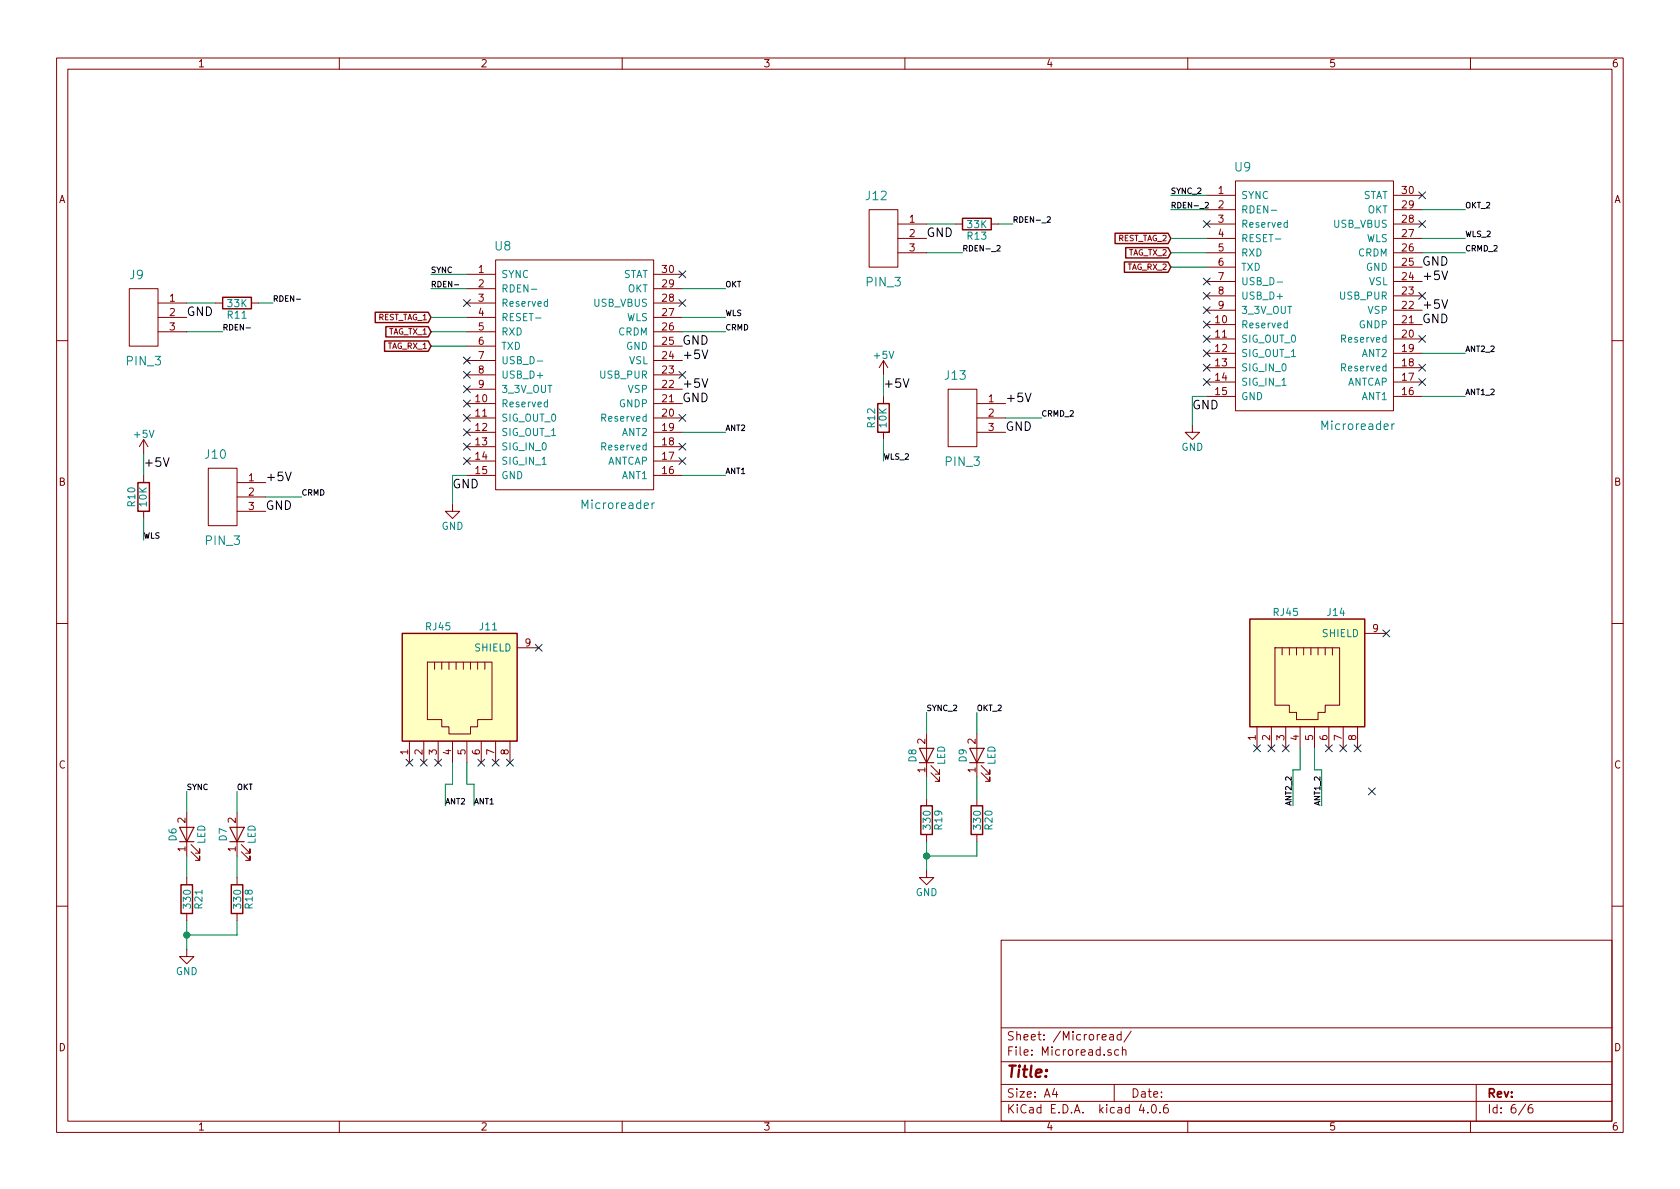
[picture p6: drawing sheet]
EESchema Schematic File Version 2
LIBS:74hc125
LIBS:4052
LIBS:rj11
LIBS:power
LIBS:device
LIBS:transistors
LIBS:conn
LIBS:linear
LIBS:regul
LIBS:74xx
LIBS:cmos4000
LIBS:adc-dac
LIBS:memory
LIBS:xilinx
LIBS:microcontrollers
LIBS:dsp
LIBS:microchip
LIBS:analog_switches
LIBS:motorola
LIBS:texas
LIBS:intel
LIBS:audio
LIBS:interface
LIBS:digital-audio
LIBS:philips
LIBS:display
LIBS:cypress
LIBS:siliconi
LIBS:opto
LIBS:atmel
LIBS:contrib
LIBS:valves
LIBS:microreader
LIBS:pin_3
LIBS:tps5622
LIBS:max232
LIBS:Prototipo_1-cache
EELAYER 25 0
EELAYER END
$Descr A4 11693 8268
encoding utf-8
Sheet 6 6
Title ""
Date ""
Rev ""
Comp ""
Comment1 ""
Comment2 ""
Comment3 ""
Comment4 ""
$EndDescr
$Comp
L Microreader U8
U 1 1
P 4150 3700
F 0 "U8" H 3500 5700 60  0000 C CNN
F 1 "Microreader" H 4300 3900 60  0000 C CNN
F 2 "MICROREADER:Microreader" H 4150 4000 60  0001 C CNN
F 3 "" H 4150 4000 60  0001 C CNN
	1    4150 3700
	1    0    0    -1  
$EndComp
NoConn ~ 3250 2100
NoConn ~ 3250 2500
NoConn ~ 3250 2600
NoConn ~ 3250 2700
NoConn ~ 3250 2800
NoConn ~ 4750 3100
NoConn ~ 4750 2900
NoConn ~ 4750 2600
NoConn ~ 4750 2100
NoConn ~ 3250 2900
NoConn ~ 3250 3000
NoConn ~ 3250 3100
NoConn ~ 3250 3200
NoConn ~ 4750 3200
NoConn ~ 4750 1900
$Comp
L GND #PWR069
U 1 1
P 3150 3500
F 0 "#PWR069" H 3150 3250 50  0001 C CNN
F 1 "GND" H 3150 3350 50  0000 C CNN
F 2 "" H 3150 3500 50  0001 C CNN
F 3 "" H 3150 3500 50  0001 C CNN
	1    3150 3500
	1    0    0    -1  
$EndComp
Text Label 3150 3400 0    60   ~ 0
GND
Text Label 4750 2400 0    60   ~ 0
GND
Text Label 4750 2800 0    60   ~ 0
GND
$Comp
L PIN_3 J9
U 1 1
P 1100 2400
F 0 "J9" H 950 2900 60  0000 C CNN
F 1 "PIN_3" H 1000 2300 60  0000 C CNN
F 2 "Pin_Headers:Pin_Header_Straight_1x03_Pitch2.54mm" H 1100 2400 60  0001 C CNN
F 3 "" H 1100 2400 60  0001 C CNN
	1    1100 2400
	1    0    0    -1  
$EndComp
Text Label 1300 2200 0    60   ~ 0
GND
$Comp
L R R11
U 1 1
P 1650 2100
F 0 "R11" V 1730 2100 50  0000 C CNN
F 1 "33K" V 1650 2100 50  0000 C CNN
F 2 "Resistors_SMD:R_0603_HandSoldering" V 1580 2100 50  0001 C CNN
F 3 "" H 1650 2100 50  0001 C CNN
	1    1650 2100
	0    1    1    0   
$EndComp
$Comp
L R R10
U 1 1
P 1000 3450
F 0 "R10" V 1080 3450 50  0000 C CNN
F 1 "10K" V 1000 3450 50  0000 C CNN
F 2 "Resistors_SMD:R_0603_HandSoldering" V 930 3450 50  0001 C CNN
F 3 "" H 1000 3450 50  0001 C CNN
	1    1000 3450
	-1   0    0    1   
$EndComp
$Comp
L +5V #PWR070
U 1 1
P 1000 3150
F 0 "#PWR070" H 1000 3000 50  0001 C CNN
F 1 "+5V" H 1000 3290 50  0000 C CNN
F 2 "" H 1000 3150 50  0001 C CNN
F 3 "" H 1000 3150 50  0001 C CNN
	1    1000 3150
	1    0    0    -1  
$EndComp
Text Label 1000 3250 0    60   ~ 0
+5V
Text Label 4750 2500 0    60   ~ 0
+5V
Text Label 4750 2700 0    60   ~ 0
+5V
$Comp
L PIN_3 J10
U 1 1
P 1650 3650
F 0 "J10" H 1500 4150 60  0000 C CNN
F 1 "PIN_3" H 1550 3550 60  0000 C CNN
F 2 "Pin_Headers:Pin_Header_Straight_1x03_Pitch2.54mm" H 1650 3650 60  0001 C CNN
F 3 "" H 1650 3650 60  0001 C CNN
	1    1650 3650
	1    0    0    -1  
$EndComp
Text Label 1850 3350 0    60   ~ 0
+5V
Text Label 1850 3550 0    60   ~ 0
GND
$Comp
L LED D6
U 1 1
P 1300 5800
F 0 "D6" H 1300 5900 50  0000 C CNN
F 1 "LED" H 1300 5700 50  0000 C CNN
F 2 "LEDs:LED_0805" H 1300 5800 50  0001 C CNN
F 3 "" H 1300 5800 50  0001 C CNN
	1    1300 5800
	0    -1   -1   0   
$EndComp
$Comp
L LED D7
U 1 1
P 1650 5800
F 0 "D7" H 1650 5900 50  0000 C CNN
F 1 "LED" H 1650 5700 50  0000 C CNN
F 2 "LEDs:LED_0805" H 1650 5800 50  0001 C CNN
F 3 "" H 1650 5800 50  0001 C CNN
	1    1650 5800
	0    -1   -1   0   
$EndComp
$Comp
L GND #PWR071
U 1 1
P 1300 6600
F 0 "#PWR071" H 1300 6350 50  0001 C CNN
F 1 "GND" H 1300 6450 50  0000 C CNN
F 2 "" H 1300 6600 50  0001 C CNN
F 3 "" H 1300 6600 50  0001 C CNN
	1    1300 6600
	1    0    0    -1  
$EndComp
$Comp
L Microreader U9
U 1 1
P 9300 3150
F 0 "U9" H 8650 5150 60  0000 C CNN
F 1 "Microreader" H 9450 3350 60  0000 C CNN
F 2 "MICROREADER:Microreader" H 9300 3450 60  0001 C CNN
F 3 "" H 9300 3450 60  0001 C CNN
	1    9300 3150
	1    0    0    -1  
$EndComp
NoConn ~ 9900 2550
NoConn ~ 9900 2350
NoConn ~ 9900 2050
NoConn ~ 9900 1550
NoConn ~ 9900 2650
NoConn ~ 9900 1350
$Comp
L GND #PWR072
U 1 1
P 8300 2950
F 0 "#PWR072" H 8300 2700 50  0001 C CNN
F 1 "GND" H 8300 2800 50  0000 C CNN
F 2 "" H 8300 2950 50  0001 C CNN
F 3 "" H 8300 2950 50  0001 C CNN
	1    8300 2950
	1    0    0    -1  
$EndComp
Text Label 8300 2850 0    60   ~ 0
GND
Text Label 9900 1850 0    60   ~ 0
GND
Text Label 9900 2250 0    60   ~ 0
GND
$Comp
L PIN_3 J12
U 1 1
P 6250 1850
F 0 "J12" H 6100 2350 60  0000 C CNN
F 1 "PIN_3" H 6150 1750 60  0000 C CNN
F 2 "Pin_Headers:Pin_Header_Straight_1x03_Pitch2.54mm" H 6250 1850 60  0001 C CNN
F 3 "" H 6250 1850 60  0001 C CNN
	1    6250 1850
	1    0    0    -1  
$EndComp
Text Label 6450 1650 0    60   ~ 0
GND
$Comp
L R R13
U 1 1
P 6800 1550
F 0 "R13" V 6880 1550 50  0000 C CNN
F 1 "33K" V 6800 1550 50  0000 C CNN
F 2 "Resistors_SMD:R_0603_HandSoldering" V 6730 1550 50  0001 C CNN
F 3 "" H 6800 1550 50  0001 C CNN
	1    6800 1550
	0    1    1    0   
$EndComp
$Comp
L R R12
U 1 1
P 6150 2900
F 0 "R12" V 6230 2900 50  0000 C CNN
F 1 "10K" V 6150 2900 50  0000 C CNN
F 2 "Resistors_SMD:R_0603_HandSoldering" V 6080 2900 50  0001 C CNN
F 3 "" H 6150 2900 50  0001 C CNN
	1    6150 2900
	-1   0    0    1   
$EndComp
$Comp
L +5V #PWR073
U 1 1
P 6150 2600
F 0 "#PWR073" H 6150 2450 50  0001 C CNN
F 1 "+5V" H 6150 2740 50  0000 C CNN
F 2 "" H 6150 2600 50  0001 C CNN
F 3 "" H 6150 2600 50  0001 C CNN
	1    6150 2600
	1    0    0    -1  
$EndComp
Text Label 6150 2700 0    60   ~ 0
+5V
Text Label 9900 1950 0    60   ~ 0
+5V
Text Label 9900 2150 0    60   ~ 0
+5V
$Comp
L PIN_3 J13
U 1 1
P 6800 3100
F 0 "J13" H 6650 3600 60  0000 C CNN
F 1 "PIN_3" H 6700 3000 60  0000 C CNN
F 2 "Pin_Headers:Pin_Header_Straight_1x03_Pitch2.54mm" H 6800 3100 60  0001 C CNN
F 3 "" H 6800 3100 60  0001 C CNN
	1    6800 3100
	1    0    0    -1  
$EndComp
Text Label 7000 2800 0    60   ~ 0
+5V
Text Label 7000 3000 0    60   ~ 0
GND
$Comp
L LED D8
U 1 1
P 6450 5250
F 0 "D8" H 6450 5350 50  0000 C CNN
F 1 "LED" H 6450 5150 50  0000 C CNN
F 2 "LEDs:LED_0805" H 6450 5250 50  0001 C CNN
F 3 "" H 6450 5250 50  0001 C CNN
	1    6450 5250
	0    -1   -1   0   
$EndComp
$Comp
L LED D9
U 1 1
P 6800 5250
F 0 "D9" H 6800 5350 50  0000 C CNN
F 1 "LED" H 6800 5150 50  0000 C CNN
F 2 "LEDs:LED_0805" H 6800 5250 50  0001 C CNN
F 3 "" H 6800 5250 50  0001 C CNN
	1    6800 5250
	0    -1   -1   0   
$EndComp
$Comp
L GND #PWR074
U 1 1
P 6450 6050
F 0 "#PWR074" H 6450 5800 50  0001 C CNN
F 1 "GND" H 6450 5900 50  0000 C CNN
F 2 "" H 6450 6050 50  0001 C CNN
F 3 "" H 6450 6050 50  0001 C CNN
	1    6450 6050
	1    0    0    -1  
$EndComp
Text GLabel 3000 2300 0    39   Input ~ 0
TAG_TX_1
Text GLabel 3000 2400 0    39   Input ~ 0
TAG_RX_1
Text GLabel 8150 1750 0    39   Input ~ 0
TAG_TX_2
Text GLabel 8150 1850 0    39   Input ~ 0
TAG_RX_2
$Comp
L RJ45 J11
U 1 1
P 3200 4850
F 0 "J11" H 3400 5350 50  0000 C CNN
F 1 "RJ45" H 3050 5350 50  0000 C CNN
F 2 "RJ45-8p8c:8p8c-RJ45" H 3200 4850 50  0001 C CNN
F 3 "" H 3200 4850 50  0001 C CNN
	1    3200 4850
	1    0    0    -1  
$EndComp
$Comp
L RJ45 J14
U 1 1
P 9100 4750
F 0 "J14" H 9300 5250 50  0000 C CNN
F 1 "RJ45" H 8950 5250 50  0000 C CNN
F 2 "RJ45-8p8c:8p8c-RJ45" H 9100 4750 50  0001 C CNN
F 3 "" H 9100 4750 50  0001 C CNN
	1    9100 4750
	1    0    0    -1  
$EndComp
$Comp
L R R19
U 1 1
P 6450 5700
F 0 "R19" V 6530 5700 50  0000 C CNN
F 1 "330" V 6450 5700 50  0000 C CNN
F 2 "Resistors_SMD:R_0603_HandSoldering" V 6380 5700 50  0001 C CNN
F 3 "" H 6450 5700 50  0001 C CNN
	1    6450 5700
	1    0    0    -1  
$EndComp
$Comp
L R R18
U 1 1
P 1650 6250
F 0 "R18" V 1730 6250 50  0000 C CNN
F 1 "330" V 1650 6250 50  0000 C CNN
F 2 "Resistors_SMD:R_0603_HandSoldering" V 1580 6250 50  0001 C CNN
F 3 "" H 1650 6250 50  0001 C CNN
	1    1650 6250
	1    0    0    -1  
$EndComp
$Comp
L R R20
U 1 1
P 6800 5700
F 0 "R20" V 6880 5700 50  0000 C CNN
F 1 "330" V 6800 5700 50  0000 C CNN
F 2 "Resistors_SMD:R_0603_HandSoldering" V 6730 5700 50  0001 C CNN
F 3 "" H 6800 5700 50  0001 C CNN
	1    6800 5700
	1    0    0    -1  
$EndComp
Connection ~ 6450 5950
Wire Wire Line
	6450 5850 6450 6050
Wire Wire Line
	6800 5950 6450 5950
Wire Wire Line
	6800 5850 6800 5950
Wire Wire Line
	6800 5400 6800 5550
Wire Wire Line
	6450 5550 6450 5400
Connection ~ 1300 6500
Wire Wire Line
	1300 6400 1300 6600
Wire Wire Line
	1650 6500 1300 6500
Wire Wire Line
	1650 6400 1650 6500
Wire Wire Line
	1650 6100 1650 5950
Wire Wire Line
	1300 6100 1300 5950
Wire Wire Line
	9000 5350 9000 5600
Wire Wire Line
	9050 5350 9000 5350
Wire Wire Line
	9050 5200 9050 5350
Wire Wire Line
	9200 5350 9200 5600
Wire Wire Line
	9150 5350 9200 5350
Wire Wire Line
	9150 5200 9150 5350
Wire Wire Line
	3100 5450 3100 5600
Wire Wire Line
	3150 5450 3100 5450
Wire Wire Line
	3150 5300 3150 5450
Wire Wire Line
	3300 5450 3300 5600
Wire Wire Line
	3250 5450 3300 5450
Wire Wire Line
	3250 5300 3250 5450
Wire Wire Line
	6800 4950 6800 5100
Wire Wire Line
	6450 4950 6450 5100
Wire Wire Line
	7250 2900 7000 2900
Wire Wire Line
	6150 3050 6150 3200
Wire Wire Line
	6150 2600 6150 2750
Wire Wire Line
	6700 1750 6450 1750
Wire Wire Line
	6650 1550 6450 1550
Wire Wire Line
	7050 1550 6950 1550
Wire Wire Line
	8300 2750 8300 2950
Wire Wire Line
	8400 2750 8300 2750
Wire Wire Line
	9900 2750 10200 2750
Wire Wire Line
	9900 2450 10200 2450
Wire Wire Line
	9900 1750 10200 1750
Wire Wire Line
	9900 1650 10200 1650
Wire Wire Line
	9900 1450 10200 1450
Wire Wire Line
	8400 1850 8150 1850
Wire Wire Line
	8150 1750 8400 1750
Wire Wire Line
	8400 1450 8150 1450
Wire Wire Line
	8400 1350 8150 1350
Wire Wire Line
	1650 5500 1650 5650
Wire Wire Line
	1300 5500 1300 5650
Wire Wire Line
	2100 3450 1850 3450
Wire Wire Line
	1000 3600 1000 3750
Wire Wire Line
	1000 3150 1000 3300
Wire Wire Line
	1550 2300 1300 2300
Wire Wire Line
	1500 2100 1300 2100
Wire Wire Line
	1900 2100 1800 2100
Wire Wire Line
	3150 3300 3150 3500
Wire Wire Line
	3250 3300 3150 3300
Wire Wire Line
	4750 3300 5050 3300
Wire Wire Line
	4750 3000 5050 3000
Wire Wire Line
	4750 2300 5050 2300
Wire Wire Line
	4750 2200 5050 2200
Wire Wire Line
	4750 2000 5050 2000
Wire Wire Line
	3250 2400 3000 2400
Wire Wire Line
	3000 2300 3250 2300
Wire Wire Line
	3250 2000 3000 2000
Wire Wire Line
	3250 1900 3000 1900
$Comp
L R R21
U 1 1
P 1300 6250
F 0 "R21" V 1380 6250 50  0000 C CNN
F 1 "330" V 1300 6250 50  0000 C CNN
F 2 "Resistors_SMD:R_0603_HandSoldering" V 1230 6250 50  0001 C CNN
F 3 "" H 1300 6250 50  0001 C CNN
	1    1300 6250
	1    0    0    -1  
$EndComp
Text Label 1900 2100 0    39   ~ 0
RDEN-
Text Label 1550 2300 0    39   ~ 0
RDEN-
Text Label 2100 3450 0    39   ~ 0
CRMD
Text Label 1000 3750 0    39   ~ 0
WLS
Text Label 1300 5500 0    39   ~ 0
SYNC
Text Label 1650 5500 0    39   ~ 0
OKT
NoConn ~ 3750 4500
NoConn ~ 3550 5300
NoConn ~ 3450 5300
NoConn ~ 3350 5300
NoConn ~ 3050 5300
NoConn ~ 2950 5300
NoConn ~ 2850 5300
Text Label 3000 2000 0    39   ~ 0
RDEN-
Text Label 3000 1900 0    39   ~ 0
SYNC
Text Label 5050 3000 0    39   ~ 0
ANT2
Text Label 3300 5600 0    39   ~ 0
ANT1
Text Label 5050 3300 0    39   ~ 0
ANT1
Text Label 3100 5600 0    39   ~ 0
ANT2
Text Label 5050 2000 0    39   ~ 0
OKT
Text Label 5050 2200 0    39   ~ 0
WLS
Text Label 5050 2300 0    39   ~ 0
CRMD
Text Label 7050 1550 0    39   ~ 0
RDEN-_2
Text Label 6700 1750 0    39   ~ 0
RDEN-_2
Text Label 7250 2900 0    39   ~ 0
CRMD_2
Text Label 10200 1750 0    39   ~ 0
CRMD_2
Text Label 8150 1350 0    39   ~ 0
SYNC_2
Text Label 8150 1450 0    39   ~ 0
RDEN-_2
Text Label 6150 3200 0    39   ~ 0
WLS_2
Text Label 10200 1450 0    39   ~ 0
OKT_2
Text Label 10200 1650 0    39   ~ 0
WLS_2
Text Label 10200 2450 0    39   ~ 0
ANT2_2
Text Label 10200 2750 0    39   ~ 0
ANT1_2
Text Label 6450 4950 0    39   ~ 0
SYNC_2
Text Label 6800 4950 0    39   ~ 0
OKT_2
Text Label 9000 5600 1    39   ~ 0
ANT2_2
Text Label 9200 5600 1    39   ~ 0
ANT1_2
NoConn ~ 9650 4400
NoConn ~ 8750 5200
NoConn ~ 8850 5200
NoConn ~ 8950 5200
NoConn ~ 9250 5200
NoConn ~ 9350 5200
NoConn ~ 9450 5200
NoConn ~ 9550 5500
NoConn ~ 8400 1550
NoConn ~ 8400 1950
NoConn ~ 8400 2050
NoConn ~ 8400 2150
NoConn ~ 8400 2250
NoConn ~ 8400 2350
NoConn ~ 8400 2450
NoConn ~ 8400 2550
NoConn ~ 8400 2650
Text GLabel 3000 2200 0    39   Input ~ 0
REST_TAG_1
Text GLabel 8150 1650 0    39   Input ~ 0
REST_TAG_2
Wire Wire Line
	8400 1650 8150 1650
Wire Wire Line
	3000 2200 3250 2200
$EndSCHEMATC
